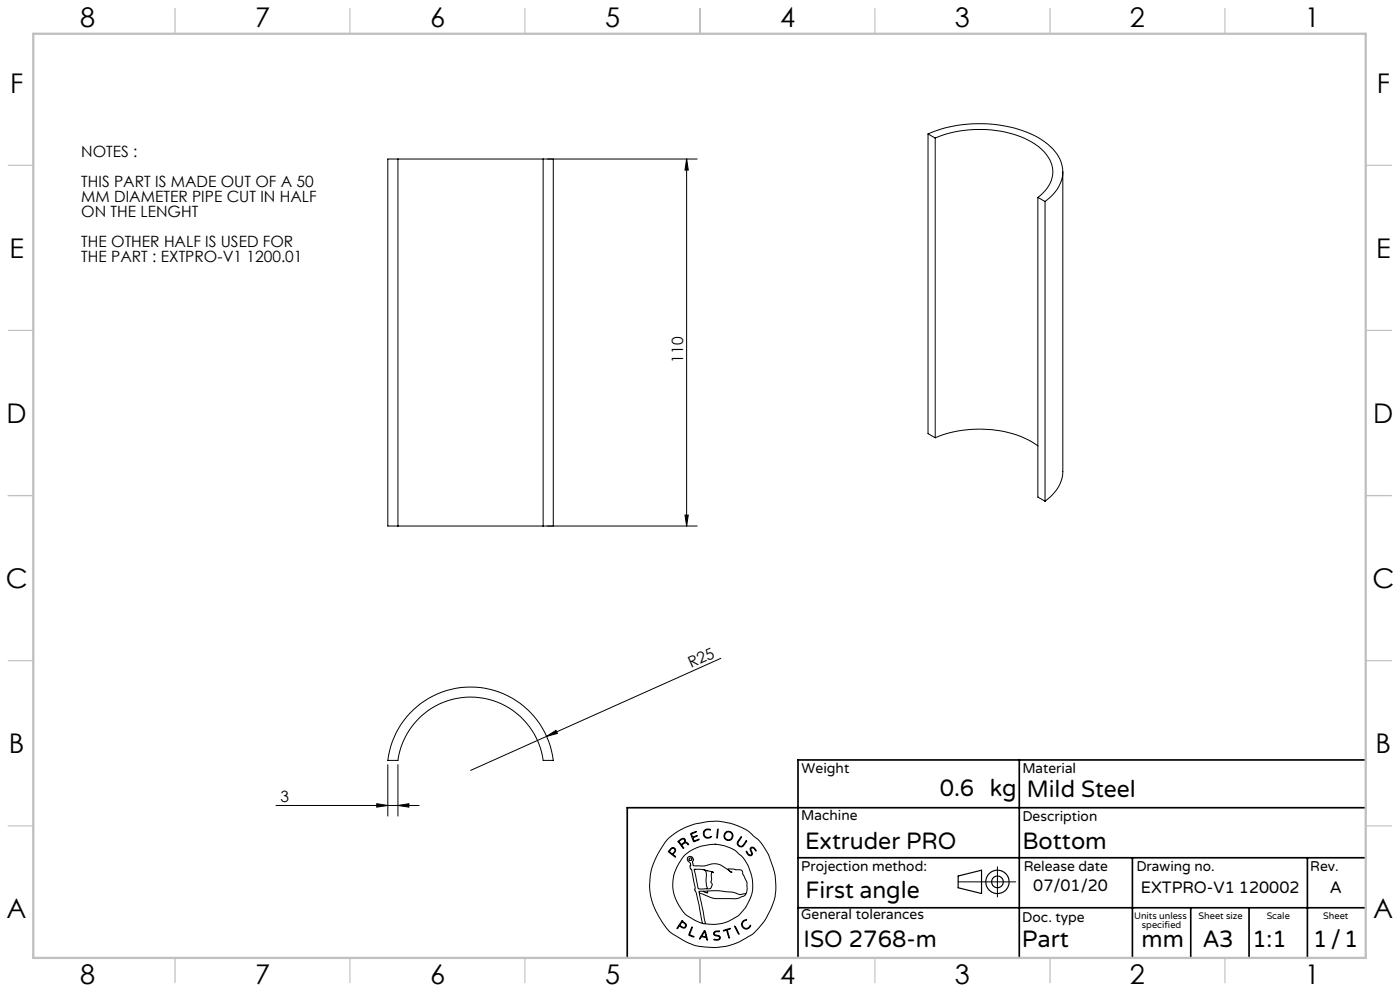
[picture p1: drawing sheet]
<svg xmlns="http://www.w3.org/2000/svg" width="420mm" height="297mm" viewBox="0 0 420 297" stroke-linecap="round" stroke-linejoin="round" font-family="sans-serif">
<g fill="none" stroke="#000" stroke-width=".3">
<path d="M119.4 47.7h43.5M119.4 47.7h-3.1v110h3.1M119.4 47.7v110M162.9 47.7h46.3M162.9 47.7v110M166 47.7v110M206 47.7v110M206 47.7l.5 3.3h-1zM278.4 40.1a38.9 38.9 0 0 1 34.1 1.8 11.8 11.8 0 0 1 6.3 10 11.4 11.4 0 0 1-5.3 8.5M278.4 40.1v89.9l2.2 1.2M278.4 40.1l2.2 1.3M280.6 41.4a34.3 34.3 0 0 1 29.7 1.7 10.3 10.3 0 0 1 5.5 9.5 10.3 10.3 0 0 1-4.4 6.6"/>
<path d="M280.6 41.4v89.8M311.4 59.2v89.8l2.1 1.2M311.4 59.2l2.1 1.2M318.8 51.5v89.8a11.2 11.2 0 0 1-5.3 8.9M313.5 60.4v89.8M280.6 131.2a34.8 34.8 0 0 1 28.8 1.1l2 1.3M119.4 157.7h43.5M162.9 157.7h46.3M205.5 154.4h1l-.5 3.3zM216.3 197.3l-52.3 23.4M124 212.7a25 25 0 0 1 25.7-5.3 25 25 0 0 1 16.3 20.5h-3.1a22 22 0 0 0-21.7-19 22 22 0 0 0-21.8 19h-3.1a24.8 24.8 0 0 1 7.7-15.2zM116.3 229.2v15.4"/>
<path d="M119.4 229.2v15.4M164 220.7l2.8-1.8 .4 .9zM164 220.7l-22.8 10.2M82.8 241.4h42.9M113 240.9l3.3 .5-3.3 .5zM119.4 241.4l3.3-.5v1zM200.3 251.5l3.3-2.5 3.6-1.6 4.6-1.1 3.5-.2 4 .7 3 1.1 2.1 1.1 3.1 2.6 1.6 2 1.6 3 1.6 4.8 .5 4-.2 3.1-.5 1.8-2.2 4.8-1.6 2.2a18.3 18.3 0 0 1-7.7 5.5l-2.7 .8-3.2 .4-6-.6-3.2-1.3-3.8-2.2-1.4-1.3-1.4-1.9-2.2-3.7-.8-2.1-.7-2.3-.3-3.4 .3-3.5 .7-2.7 1.9-3.8zM201.2 254.4l.6-.4 .6 .2 .3 .5-.2 .7a.77 .77 0 0 0-.4 .8 .77 .77 0 0 0 .6 .6l-.4-.1-1.2-1a.45 .45 0 0 1-.5-.2 .45 .45 0 0 1 .1-.5zM201.4 254.5l.4-.3 .3 .1 .4 .4-.1 .4a.73 .73 0 0 1-.7 .8 .73 .73 0 0 1-.8-.6v-.3zM203.5 252.1l1.1-.8 .5-.1 .5 .4v.7l.6 .3 .4 .5h-.2l-.6-.5-.6 .2a.64 .64 0 0 0-.6 .5 .64 .64 0 0 0 .5 .7l-.1 .3zM203.8 252.1l.9-.6h.4l.3 .4-.3 .6a.71 .71 0 0 1-.8 .5 .71 .71 0 0 1-.5-.8zM207.2 249.8l1.7-.6-1 .6a.56 .56 0 0 0-.2 .8 .56 .56 0 0 0 .9 0l.6-.1-1 .4a.73 .73 0 0 0 0 1.2l1.6-.6-1.7 .8z"/>
<path d="M208.6 249.3h.1M211.3 248.9l.8-.4 1 .1v.2l-1-.1-.4 .1-.5 1 .3 .8 .4 .3 .8 .1 .6-.3a.53 .53 0 0 1-.8 .5l-.7-.1-.6-.4-.2-1.1zM214.5 253h.1M214.5 253l2.7 .4 2.3 .9 1.2 .7 2 1.8 1.7 2.5 .8 2.2 .5 2 .1 3.2-.6 2.1-1.3 2.7-2.5 3-2.8 1.6-2 .7-2 .2-2.9-.1M214.5 253l-4.1 .6-3.2 1.3-2 1.6-2 3.2-1.1 2.8-.3 2.3 .1 1.8 .7 2.7 2.4 4a8 8 0 0 0 3.4 2.5l2.4 1M215.3 248.5l.1 .9-.2 1.7-.1 .1zM222.3 250.9h.2l-1.1 1.8 .1 .5 .4 .3h.8l1.1-1.5h.3l-1 1.5-.6 .3-.9-.2-.4-.7 .1-.6zM223.9 255.1l.6 .9 .7 .3 .3-.3-.5-1.4 .3-.6h.8l.7 .9-.1 .2-.6-.9-.6-.1-.2 .6 .4 1.2-.6 .6-.8-.5zM299.2 259.8v9M204.4 276.2l1 .3 .5 .7-.3 .9-1-.1a.7 .7 0 0 0-.7-.4 .7 .7 0 0 0-.6 .6l-.2 .1zM204.6 276h.1M204.6 276.3l.8 .6 .3 .5-.5 .6-.7-.3a.62 .62 0 0 1-.5-.5 .62 .62 0 0 1 .5-.7z"/>
<path d="M204.6 276.4h.1M207.5 277.9v-.1a.55 .55 0 0 1-.1 .9l-.3 .8a.56 .56 0 0 0-.1 .7 .56 .56 0 0 0 .6 .3l.6 .3-1.4-.5a1.9 1.9 0 0 1 .5-1.8zM208.3 260.6h2.6l2.5 .6 .6 .3a.35 .35 0 0 0-.4-.1 .35 .35 0 0 0-.2 .5l.1 1.8-.2 .6 .3 .6v.5l-.5 .9h-1.2M208.3 260.6l1 5a.84 .84 0 0 0 1.1 .8l1.5-.1M208.4 260.6h.1M209.8 267.6l1.9 9.3M209.8 267.6l3.4 1.4 1.4 .3h6.5l2-.7 .5-.5M210.8 276.8l.9 .1M210.9 267.1h-1.1v.5M211.1 260.7a2.01 2.01 0 0 1 .7 2.6l.1 2 .3 .8-.3 .2M211.2 279l.4-.1 .2 .7 .5 2-.1 .2-.2-.1a.75 .75 0 0 0-1-.9 .84 .84 0 0 0-1 .6h-.2l.1-.2zM211.3 279.3h.1"/>
<path d="M211.3 279.3l.4 1.3-.4 .1a.46 .46 0 0 1-.6-.2 .46 .46 0 0 1 .3-.6zM212 260.9h.1M212.3 267l3.4-.1 4.2 .5 2 .7 1-.2a.41 .41 0 0 1 .4-.1 .41 .41 0 0 1 .4 .3h-.1M212.3 267v.6l-1.4-.5M212.3 267l-1.4 .1M214.3 279.3l.7-.3 .8 .1-1.1 .2-.4 .3 .2 .5 1.1 .3 .4 .3v.6l-.9 .5a.55 .55 0 0 1-.9-.3l1 .1 .7-.4-.1-.5-1.7-.6zM217 278.8l2.1-.5-.9 .4 .6 2.4-.8-2.3-.8 .2zM220.5 277.6l1.2 2.4zM222.8 276.2l.7-.5h.5l-.9 .5-.4 .6v.6l.6 .7 .9 .1 1-.9-.1 .4-.9 .7-1-.1-.6-.6-.1-.6zM223.6 268.1l.6-1.6-.1-1.9-1.2-2.5-.2-1-.4-.4-3.8-.3v.3l1 .8-3.1-2.1-1.6-.5-1.5 .1-2.1 .5h-3.1l-.3-1 .2-.7-.2-.7-.5-.4-.7 .1-.4 .3v.5l1 1.2-.2 1.1 .5 .8 1.1 5.3-.2 .8 .3 .4 .8 3.1 1.3 6.5M287.4 264.3h17.3"/>
<circle cx="207.1" cy="257.5" r=".43"/>
<circle cx="218.5" cy="250.5" r="1.15"/>
<circle cx="218.5" cy="250.5" r="1.38"/>
</g>
<g fill="none" stroke="#000" stroke-width=".35">
<path d="M287.4 262.5l7.1-1.7v7l-7.1-1.7z"/>
<circle cx="299.2" cy="264.3" r="3.5"/>
<circle cx="299.2" cy="264.3" r="1.75"/>
</g>
<path d="M305.8 227.7v59.2M409.7 227.7h-170.3v59.2M239.4 257.1h170.3M339.7 257.1v29.9M392.2 257.1v29.8M409.7 242.1h-221.5v45M239.4 272.1h170.3M357.2 272.1v14.8M374.7 272.1v14.8" fill="none" stroke="#000" stroke-width=".5"/>
<g fill="none" stroke="#c0c0c0" stroke-width=".35">
<path d="M52.5 2.5v7.5M105 2.5v7.5M157.5 2.5v7.5M210 2.5v7.5M262.5 2.5v7.5M315 2.5v7.5M367.5 2.5v7.5M2.5 49.5h7.5M410 49.5h7.5M2.5 99h7.5M410 99h7.5M2.5 148.5h7.5"/>
<path d="M410 148.5h7.5M2.5 198h7.5M410 198h7.5M2.5 247.5h7.5M410 247.5h7.5M52.5 287v7.5M105 287v7.5M157.5 287v7.5M210 287v7.5M262.5 287v7.5M315 287v7.5M367.5 287v7.5"/>
</g>
<path d="M10 10.1h399.7v277h-399.7z" fill="none" stroke="#c0c0c0" stroke-width=".7"/>
<g fill="#000">
<path d="M164 220.7l2.8-1.8 .4 .9z"/>
<path d="M206 47.7l.5 3.3h-1zM205.5 154.4h1l-.5 3.3z"/>
<path d="M113 240.9l3.3 .5-3.3 .5zM119.4 241.4l3.3-.5v1z"/>
</g>
<g font-size="8.1">
<text x="24" y="8">8</text>
<text x="76.5" y="8">7</text>
<text x="129" y="8">6</text>
<text x="181.5" y="8">5</text>
<text x="234" y="8">4</text>
<text x="286.5" y="8">3</text>
<text x="339" y="8">2</text>
<text x="391.5" y="8">1</text>
<text x="3" y="27.7">F</text>
<text x="413" y="27.7">F</text>
<text x="2.8" y="77.2">E</text>
<text x="412.8" y="77.2">E</text>
<text x="2" y="126.7">D</text>
<text x="412" y="126.7">D</text>
<text x="1.7" y="176.2">C</text>
<text x="411.7" y="176.2">C</text>
<text x="2.7" y="225.7">B</text>
<text x="412.7" y="225.7">B</text>
<text x="2" y="275.2">A</text>
<text x="412" y="275.2">A</text>
<text x="24" y="295">8</text>
<text x="76.5" y="295">7</text>
<text x="129" y="295">6</text>
<text x="181.5" y="295">5</text>
<text x="234" y="295">4</text>
<text x="286.5" y="295">3</text>
<text x="339" y="295">2</text>
<text x="391.5" y="295">1</text>
</g>
<g font-size="7.1">
<text x="281.9" y="238.5">0.6 kg</text>
<text x="308" y="239">Mild Steel</text>
<text x="241.5" y="254.4">Extruder PRO</text>
<text x="306.7" y="254.4">Bottom</text>
<text x="241.6" y="269.2">First angle</text>
<text x="241.1" y="283.7">ISO 2768-m</text>
<text x="306.6" y="283.9">Part</text>
<text x="342.5" y="283.9">mm</text>
<text x="360.9" y="283.8">A3</text>
<text x="375.7" y="283.9">1:1</text>
<text x="393.9" y="283.9">1/1</text>
</g>
<g font-size="4.9">
<text x="310" y="267.1">07/01/20</text>
<text x="342.3" y="267.6">EXTPRO-V1 120002</text>
<text x="399" y="267.6">A</text>
</g>
<g font-size="4.7">
<text x="24.4" y="46.9">NOTES :</text>
<text x="24.4" y="56">THIS PART IS MADE OUT OF A 50</text>
<text x="24.4" y="60.5">MM DIAMETER PIPE CUT IN HALF</text>
<text x="24.4" y="65">ON THE LENGHT</text>
<text x="24.4" y="74.1">THE OTHER HALF IS USED FOR</text>
<text x="24.4" y="78.6">THE PART : EXTPRO-V1 1200.01</text>
<text x="205" y="108.7" transform="rotate(-90 205 108.7)">110</text>
<text x="207.4" y="200.2" transform="rotate(-24 207.4 200.2)">R25</text>
<text x="84.1" y="240.4">3</text>
</g>
<g font-size="4.2">
<text x="240.5" y="231.7">Weight</text>
<text x="306.7" y="231.7">Material</text>
<text x="240.4" y="245.9">Machine</text>
<text x="306.7" y="246.1">Description</text>
<text x="240.4" y="261.1">Projection method:</text>
<text x="307.1" y="261">Release date</text>
<text x="340.9" y="261">Drawing no.</text>
<text x="393.1" y="261">Rev.</text>
<text x="240.4" y="275.6">General tolerances</text>
<text x="306.7" y="276.3">Doc. type</text>
</g>
<g font-size="2.8">
<text x="340.2" y="275.3">Units unless</text>
<text x="359.6" y="275.3">Sheet size</text>
<text x="380" y="275.3">Scale</text>
<text x="396.9" y="275.3">Sheet</text>
<text x="342.6" y="278.2">specified</text>
</g>
</svg>
